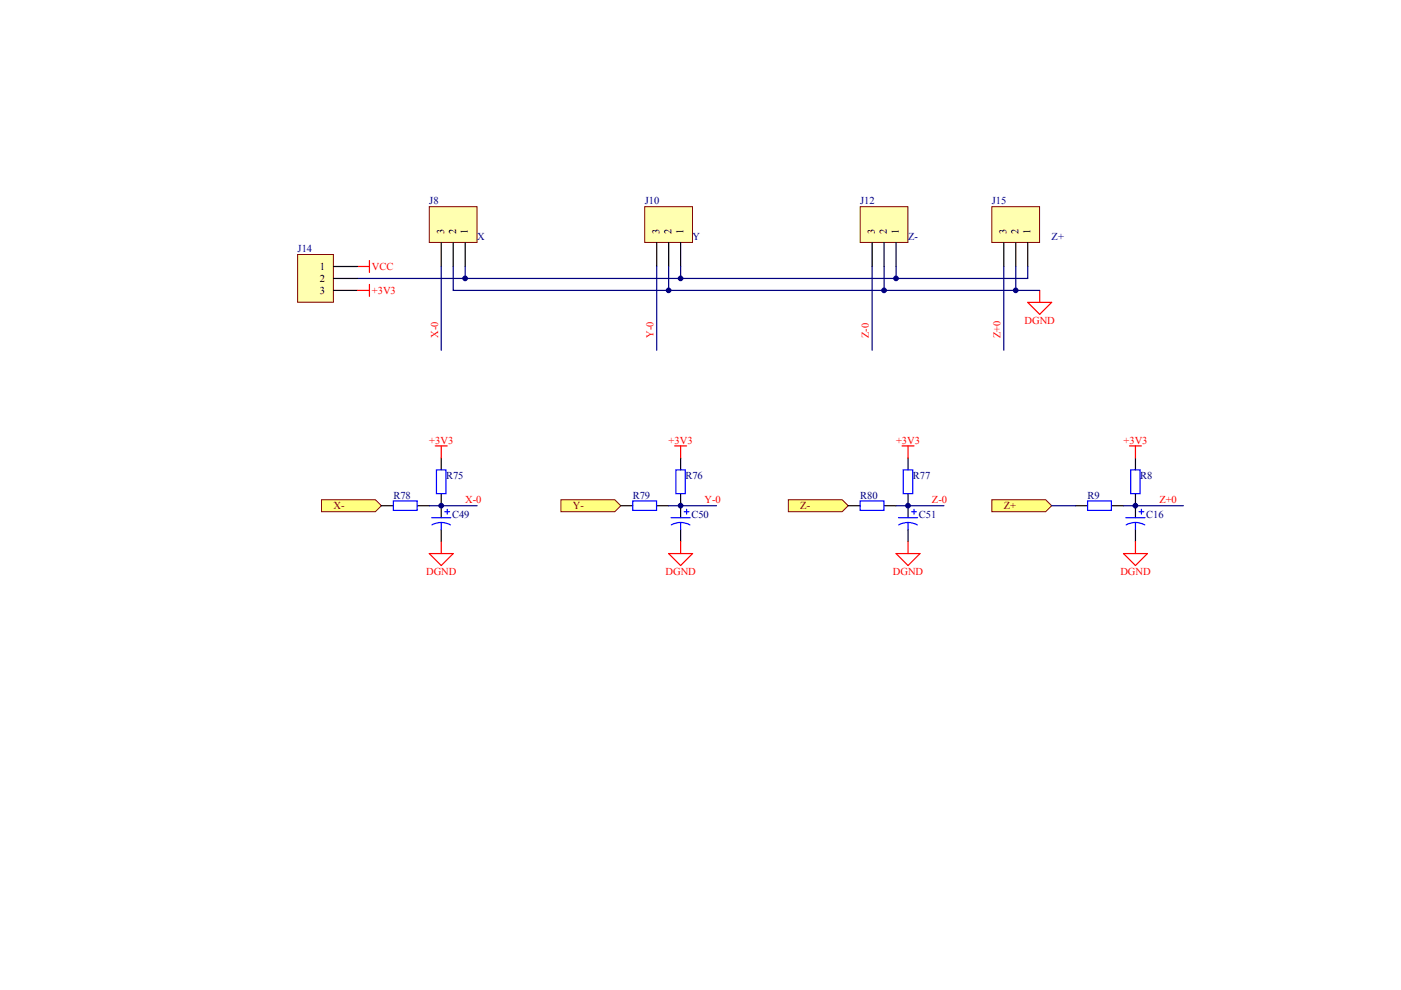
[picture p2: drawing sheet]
<svg xmlns="http://www.w3.org/2000/svg" width="297mm" height="210mm" viewBox="0 0 297 210" stroke-linecap="round" stroke-linejoin="round" font-family="sans-serif">
<path d="M182.4 43.8h10.1v7.6h-10.1z" fill="#ffffb0" stroke="#800000" stroke-width=".21"/>
<path d="M184.9 51.4v5.1M187.4 51.4v5.1M190 51.4v5.1" fill="none" stroke="#000" stroke-width=".25"/>
<path d="M136.7 43.8h10.1v7.6h-10.1z" fill="#ffffb0" stroke="#800000" stroke-width=".21"/>
<path d="M139.2 51.4v5.1M141.8 51.4v5.1M144.3 51.4v5.1" fill="none" stroke="#000" stroke-width=".25"/>
<path d="M139.2 56.5v17.8M144.3 56.5v2.5M184.9 56.5v17.8M187.4 56.5v5.1" fill="none" stroke="#000080" stroke-width=".25"/>
<path d="M68.2 106h11.4l1.3 1.2-1.3 1.3h-11.4z" fill-rule="evenodd" fill="#ffff80" stroke="#800000" stroke-width=".21"/>
<path d="M144.3 97.1v2.5M144.3 104.7v5.1M144.3 112.3v2.5" fill="none" stroke="#000" stroke-width=".25"/>
<path d="M143.3 99.6h2v5.1h-2zM142.3 109.8h4M144.3 110.8l1.2 .2 .8 .3M144.3 110.8l-1.2 .2-.8 .3M144.3 110.8v1.5M145.1 108.5h1M145.6 108v1" fill="none" stroke="#00f" stroke-width=".25"/>
<path d="M143 94.5h2.6M144.3 94.5v2.6M141.8 117.4h5l-2.5 2.5zM144.3 114.8v2.6" fill="none" stroke="#f00" stroke-width=".25"/>
<path d="M167.1 106h11.5l1.2 1.2-1.2 1.3h-11.5z" fill-rule="evenodd" fill="#ffff80" stroke="#800000" stroke-width=".21"/>
<path d="M192.5 97.1v2.5M192.5 104.7v5.1M192.5 112.3v2.5" fill="none" stroke="#000" stroke-width=".25"/>
<path d="M191.5 99.6h2v5.1h-2zM190.5 109.8h4.1M192.5 110.8l1.2 .2 .8 .3M192.5 110.8l-1.2 .2-.8 .3M192.5 110.8v1.5M193.3 108.5h1M193.8 108v1" fill="none" stroke="#00f" stroke-width=".25"/>
<path d="M191.3 94.5h2.5M192.5 94.5v2.6M190 117.4h5.1l-2.6 2.5zM192.5 114.8v2.6" fill="none" stroke="#f00" stroke-width=".25"/>
<path d="M190 56.5v2.5h-114.2" fill="none" stroke="#000080" stroke-width=".25"/>
<path d="M118.9 106h11.4l1.3 1.2-1.3 1.3h-11.4z" fill-rule="evenodd" fill="#ffff80" stroke="#800000" stroke-width=".21"/>
<path d="M91 43.8h10.1v7.6h-10.1z" fill="#ffffb0" stroke="#800000" stroke-width=".21"/>
<path d="M93.6 51.4v5.1M96.1 51.4v5.1M98.6 51.4v5.1M93.6 97.1v2.5M80.9 107.2h2.5M88.5 107.2h2.5M93.6 104.7v5.1M93.6 112.3v2.5M131.6 107.2h2.6M139.2 107.2h2.6M179.8 107.2h2.6M187.4 107.2h2.6" fill="none" stroke="#000" stroke-width=".25"/>
<path d="M93.6 56.5v17.8M96.1 56.5v5.1h45.7M98.6 56.5v2.5M141.8 56.5v5.1h78.6M91 107.2h10.2M141.8 107.2h10.1M190 107.2h10.1" fill="none" stroke="#000080" stroke-width=".25"/>
<path d="M92.5 99.6h2v5.1h-2zM83.4 106.2h5.1v2h-5.1zM91.5 109.8h4.1M93.6 110.8l1.2 .2 .7 .3M93.6 110.8l-1.3 .2-.7 .3M93.6 110.8v1.5M94.3 108.5h1M94.8 108v1M134.2 106.2h5v2h-5zM182.4 106.2h5v2h-5z" fill="none" stroke="#00f" stroke-width=".25"/>
<path d="M75.8 56.5h2.5M78.3 55.2v2.6M217.9 64.1h5.1l-2.6 2.5zM220.4 61.6v2.5M92.3 94.5h2.5M93.6 94.5v2.6M91 117.4h5.1l-2.5 2.5zM93.6 114.8v2.6" fill="none" stroke="#f00" stroke-width=".25"/>
<path d="M63.1 54h7.6v10.1h-7.6z" fill="#ffffb0" stroke="#800000" stroke-width=".21"/>
<path d="M70.7 56.5h5.1M70.7 59h5.1M70.7 61.6h5.1" fill="none" stroke="#000" stroke-width=".25"/>
<path d="M75.8 61.6h2.5M78.3 60.3v2.5" fill="none" stroke="#f00" stroke-width=".25"/>
<path d="M210.3 106h11.4l1.3 1.2-1.3 1.3h-11.4z" fill-rule="evenodd" fill="#ffff80" stroke="#800000" stroke-width=".21"/>
<path d="M240.7 97.1v2.5M228 107.2h2.6M235.7 107.2h2.5M240.7 104.7v5.1M240.7 112.3v2.5" fill="none" stroke="#000" stroke-width=".25"/>
<path d="M239.7 99.6h2v5.1h-2zM230.6 106.2h5v2h-5zM238.7 109.8h4.1M240.7 110.8l1.3 .2 .7 .3M240.7 110.8l-1.2 .2-.7 .3M240.7 110.8v1.5M241.5 108.5h1M242 108v1" fill="none" stroke="#00f" stroke-width=".25"/>
<path d="M239.5 94.5h2.5M240.7 94.5v2.6M238.2 117.4h5.1l-2.6 2.5zM240.7 114.8v2.6" fill="none" stroke="#f00" stroke-width=".25"/>
<path d="M223 107.2h5M238.2 107.2h12.7" fill="none" stroke="#000080" stroke-width=".25"/>
<path d="M210.3 43.8h10.1v7.6h-10.1z" fill="#ffffb0" stroke="#800000" stroke-width=".21"/>
<path d="M212.8 51.4v5.1M215.4 51.4v5.1M217.9 51.4v5.1" fill="none" stroke="#000" stroke-width=".25"/>
<path d="M212.8 56.5v17.8M215.4 56.5v5.1M217.9 56.5v2.5h-27.9" fill="none" stroke="#000080" stroke-width=".25"/>
<g fill="#000080" stroke="#000080" stroke-width=".21">
<circle cx="93.5" cy="107.2" r=".49"/>
<circle cx="98.6" cy="59" r=".49"/>
<circle cx="141.8" cy="61.6" r=".49"/>
<circle cx="144.3" cy="107.2" r=".49"/>
<circle cx="144.3" cy="59" r=".49"/>
<circle cx="187.4" cy="61.6" r=".49"/>
<circle cx="190" cy="59" r=".49"/>
<circle cx="192.5" cy="107.2" r=".49"/>
<circle cx="215.3" cy="61.6" r=".49"/>
<circle cx="240.7" cy="107.2" r=".49"/>
</g>
<g font-size="2.2" fill="#000080">
<text x="91" y="43.3">J8</text>
<text x="136.7" y="43.3">J10</text>
<text x="182.4" y="43.3">J12</text>
<text x="210.3" y="43.3">J15</text>
<text x="63.1" y="53.5">J14</text>
<text x="101.2" y="50.9">X</text>
<text x="146.8" y="50.9">Y</text>
<text x="192.5" y="50.9">Z-</text>
<text x="223" y="50.9">Z+</text>
<text x="94.6" y="101.7">R75</text>
<text x="145.3" y="101.7">R76</text>
<text x="193.5" y="101.7">R77</text>
<text x="241.8" y="101.7">R8</text>
<text x="83.4" y="105.7">R78</text>
<text x="134.2" y="105.7">R79</text>
<text x="182.4" y="105.7">R80</text>
<text x="230.6" y="105.7">R9</text>
<text x="95.8" y="109.8">C49</text>
<text x="146.6" y="109.8">C50</text>
<text x="194.8" y="109.8">C51</text>
<text x="243" y="109.8">C16</text>
</g>
<g font-size="2.2">
<text x="94.1" y="49.7" transform="rotate(-90 94.1 49.7)">3</text>
<text x="96.7" y="49.7" transform="rotate(-90 96.7 49.7)">2</text>
<text x="99.2" y="49.7" transform="rotate(-90 99.2 49.7)">1</text>
<text x="139.8" y="49.7" transform="rotate(-90 139.8 49.7)">3</text>
<text x="142.4" y="49.7" transform="rotate(-90 142.4 49.7)">2</text>
<text x="144.9" y="49.7" transform="rotate(-90 144.9 49.7)">1</text>
<text x="185.5" y="49.7" transform="rotate(-90 185.5 49.7)">3</text>
<text x="188" y="49.7" transform="rotate(-90 188 49.7)">2</text>
<text x="190.6" y="49.7" transform="rotate(-90 190.6 49.7)">1</text>
<text x="213.4" y="49.7" transform="rotate(-90 213.4 49.7)">3</text>
<text x="216" y="49.7" transform="rotate(-90 216 49.7)">2</text>
<text x="218.5" y="49.7" transform="rotate(-90 218.5 49.7)">1</text>
<text x="67.8" y="57.3">1</text>
<text x="67.8" y="59.8">2</text>
<text x="67.8" y="62.3">3</text>
</g>
<g font-size="2.2" fill="#f00">
<text x="78.8" y="57.3">VCC</text>
<text x="78.8" y="62.3">+3V3</text>
<text x="92.9" y="71.7" transform="rotate(-90 92.9 71.7)">X-0</text>
<text x="138.6" y="71.7" transform="rotate(-90 138.6 71.7)">Y-0</text>
<text x="184.2" y="71.7" transform="rotate(-90 184.2 71.7)">Z-0</text>
<text x="212.1" y="71.7" transform="rotate(-90 212.1 71.7)">Z+0</text>
<text x="217.2" y="68.6">DGND</text>
<text x="91" y="94">+3V3</text>
<text x="141.8" y="94">+3V3</text>
<text x="190" y="94">+3V3</text>
<text x="238.2" y="94">+3V3</text>
<text x="98.6" y="106.7">X-0</text>
<text x="149.4" y="106.7">Y-0</text>
<text x="197.6" y="106.7">Z-0</text>
<text x="245.8" y="106.7">Z+0</text>
<text x="90.4" y="121.9">DGND</text>
<text x="141.1" y="121.9">DGND</text>
<text x="189.3" y="121.9">DGND</text>
<text x="237.5" y="121.9">DGND</text>
</g>
<g font-size="2.2" fill="#800000">
<text x="70.7" y="108">X-</text>
<text x="121.5" y="108">Y-</text>
<text x="169.7" y="108">Z-</text>
<text x="212.8" y="108">Z+</text>
</g>
</svg>
